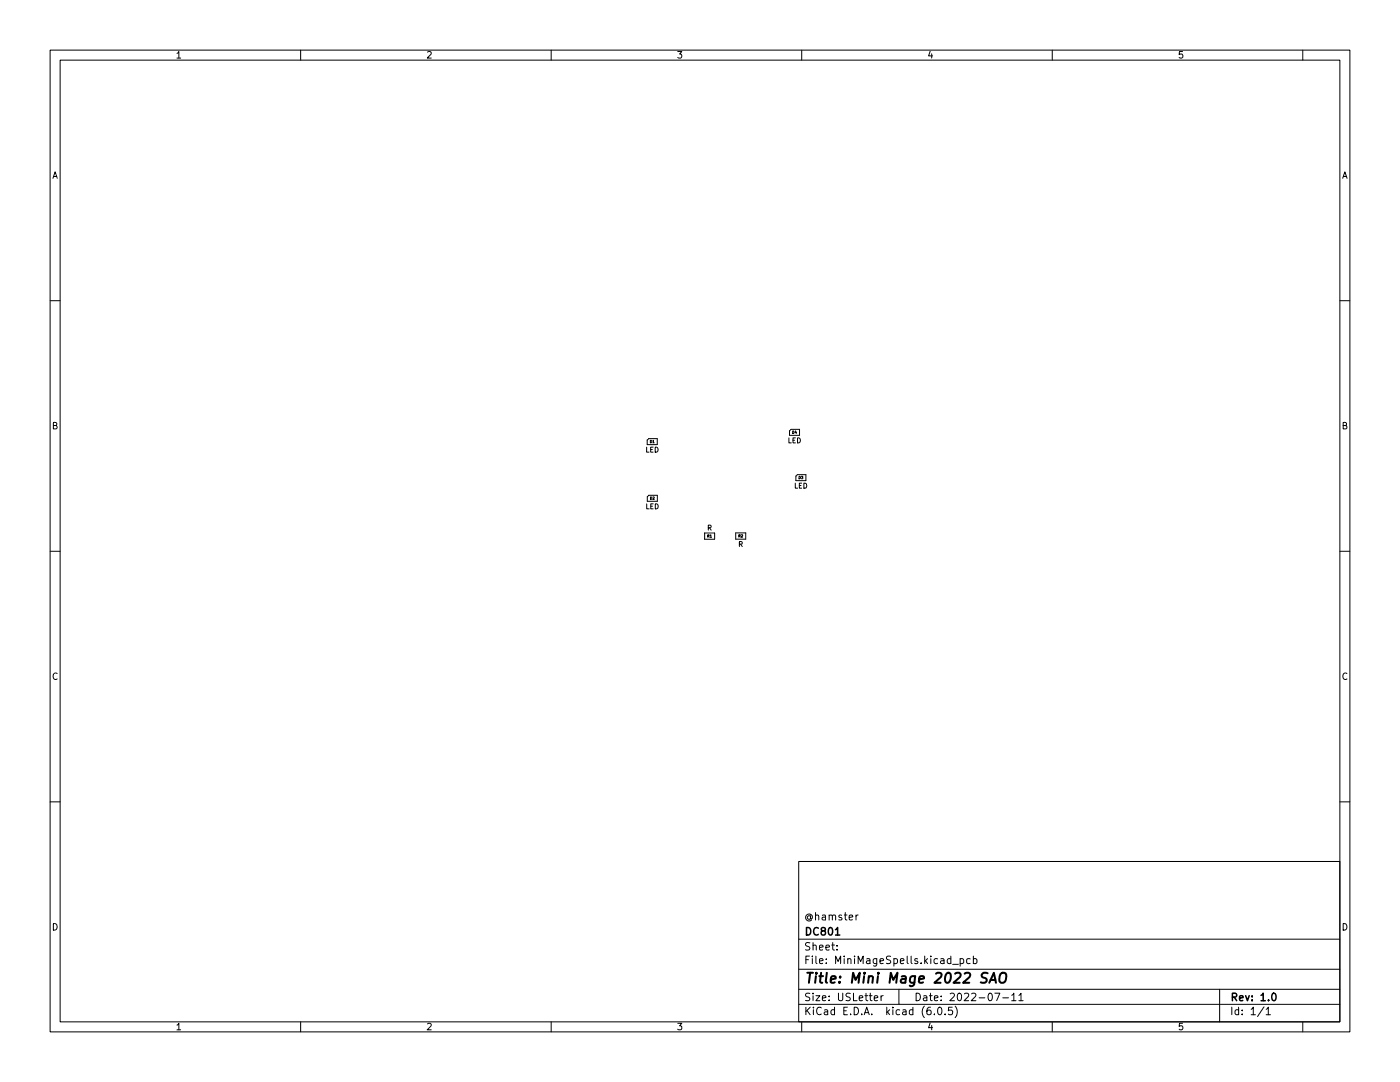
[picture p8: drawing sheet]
<svg xmlns="http://www.w3.org/2000/svg" width="279mm" height="216mm" viewBox="0 0 279 216" stroke-linecap="round" stroke-linejoin="round" font-family="sans-serif">
<g fill="none" stroke="#000" stroke-width=".2">
<path d="M10 10h259.4v195.9h-259.4zM12 12h255.4v191.9h-255.4zM60 10v2M110 10v2M160 10v2M210 10v2M260 10v2M10 60h2M267.4 60h2M129.2 99.1l.3-.3h1.7v1.2h-2zM129.5 87.5h1.7v1.2h-2v-.9zM157.9 85.7h1.7v1.2h-2v-.9z"/>
<path d="M158.8 95l.3-.3h1.7v1.2h-2zM10 110h2M140.6 106.4h2v1.2h-2zM146.8 106.3h2v1.3h-2zM267.4 110h2M10 160h2M267.4 160h2M159.4 171.9h108v32h-108zM159.4 197.4h108M159.4 193.4h108M159.4 187.4h108M167 189.4v.2"/>
<path d="M167 188.7v.1M170.8 182.6v1M171.3 182.6l-.5 .3M174.5 199.2l.7-.2-.1-.3h-.4l-.2 .2v.7h.6M175.8 198.7v1M176.3 198.7l-.5 .3M179.4 197.4v3M190.1 192.4h1.2M191.6 191.4l.4-.1 .3 .3-.1 .6h-.6M191.6 191.3v1.5M193.6 191.4l-.4-.1-.3 .3 .1 .6h.6M194.3 191.4l.4-.1 .3 .3-.2 .6h-.5"/>
<path d="M194.3 190.8v1.5M198.5 198.2h1l-.6 1.5M200.1 199.1h1.2M201.9 198.6l.4-.4v1.5M201.9 199.7h.9M203.3 198.6l.5-.4v1.5M203.3 199.7h.9M243.4 197.4v6.5M60 203.9v2M110 203.9v2M159.4 200.4h108M160 203.9v2"/>
<path d="M186.5 202.3v.2M187.3 201h.2a.8 .8 0 0 1 .5 .7 .8 .8 0 0 1-.5 .8 1 1 0 0 1-.2-1.5zM188.6 202.3v.2M190 201h-.7v.7l.2-.2 .5 .1 .1 .2-.1 .5-.2 .2-.5-.2M190.6 200.8a1.72 1.72 0 0 1 0 2.2M210 203.9v2M252.3 200.9l-1.3 1.9M252.7 201.4l.4-.4v1.5M252.7 202.5h.8M260 203.9v2"/>
</g>
<path d="M166.7 186.6h.9M254 198.2h.2a.8 .8 0 0 1 .5 .7 .8 .8 0 0 1-.5 .8 1 1 0 0 1-.2-1.5z" fill="none" stroke="#000" stroke-width=".3"/>
<path d="M197.1 194.2a.85 .85 0 0 0-1.1 .1 .45 .45 0 0 0 .2 .8l.6 .1a.51 .51 0 0 1 .1 .6 .51 .51 0 0 1-.4 .3l-.8-.1M197.4 196.1l1-2 .4 2M197.7 195.5h.9M199.6 194.4a.69 .69 0 0 1 1.2 0 1.47 1.47 0 0 1-.6 1.7l-.6-.1a1.5 1.5 0 0 1 0-1.6z" fill="none" stroke="#000" stroke-width=".4"/>
<text font-size="2.8" x="160.4" y="196.2">Title: Mini Mage 2022 SAO</text>
<g font-size="2.1">
<text x="160.4" y="183.6">@hamster</text>
<text x="160.4" y="189.7">Sheet:</text>
<text x="160.4" y="186.7">DC801</text>
<text x="160.4" y="192.4">File: MiniMageSpells.kicad_pcb</text>
<text x="160.4" y="202.5">KiCad E.D.A. kicad (6.0.5)</text>
<text x="160.4" y="199.7">Size: USLetter</text>
<text x="182.4" y="199.7">Date: 2022-07-11</text>
<text x="245.4" y="199.7">Rev: 1.0</text>
<text x="245.4" y="202.5">Id: 1/1</text>
</g>
<g font-size="1.8">
<text x="35" y="11.6">1</text>
<text x="85" y="11.6">2</text>
<text x="135" y="11.6">3</text>
<text x="185" y="11.6">4</text>
<text x="235" y="11.6">5</text>
<text x="10.3" y="35.6">A</text>
<text x="267.7" y="35.6">A</text>
<text x="10.3" y="85.7">B</text>
<text x="267.7" y="85.7">B</text>
<text x="10.3" y="135.6">C</text>
<text x="267.7" y="135.6">C</text>
<text x="10.3" y="185.7">D</text>
<text x="267.7" y="185.7">D</text>
<text x="35" y="205.6">1</text>
<text x="85" y="205.6">2</text>
<text x="135" y="205.6">3</text>
<text x="185" y="205.6">4</text>
<text x="235" y="205.6">5</text>
</g>
<g font-size="1.4">
<text x="157.2" y="88.4">LED</text>
<text x="128.8" y="90.3">LED</text>
<text x="128.8" y="101.6">LED</text>
<text x="158.4" y="97.5">LED</text>
<text x="141.1" y="105.8">R</text>
<text x="147.3" y="109.1">R</text>
</g>
<g font-size=".7">
<text x="129.7" y="88.4">D1</text>
<text x="158.1" y="86.5">D4</text>
<text x="159.4" y="95.6">D3</text>
<text x="129.7" y="99.7">D2</text>
<text x="141.2" y="107.2">R1</text>
<text x="147.4" y="107.2">R2</text>
</g>
</svg>
